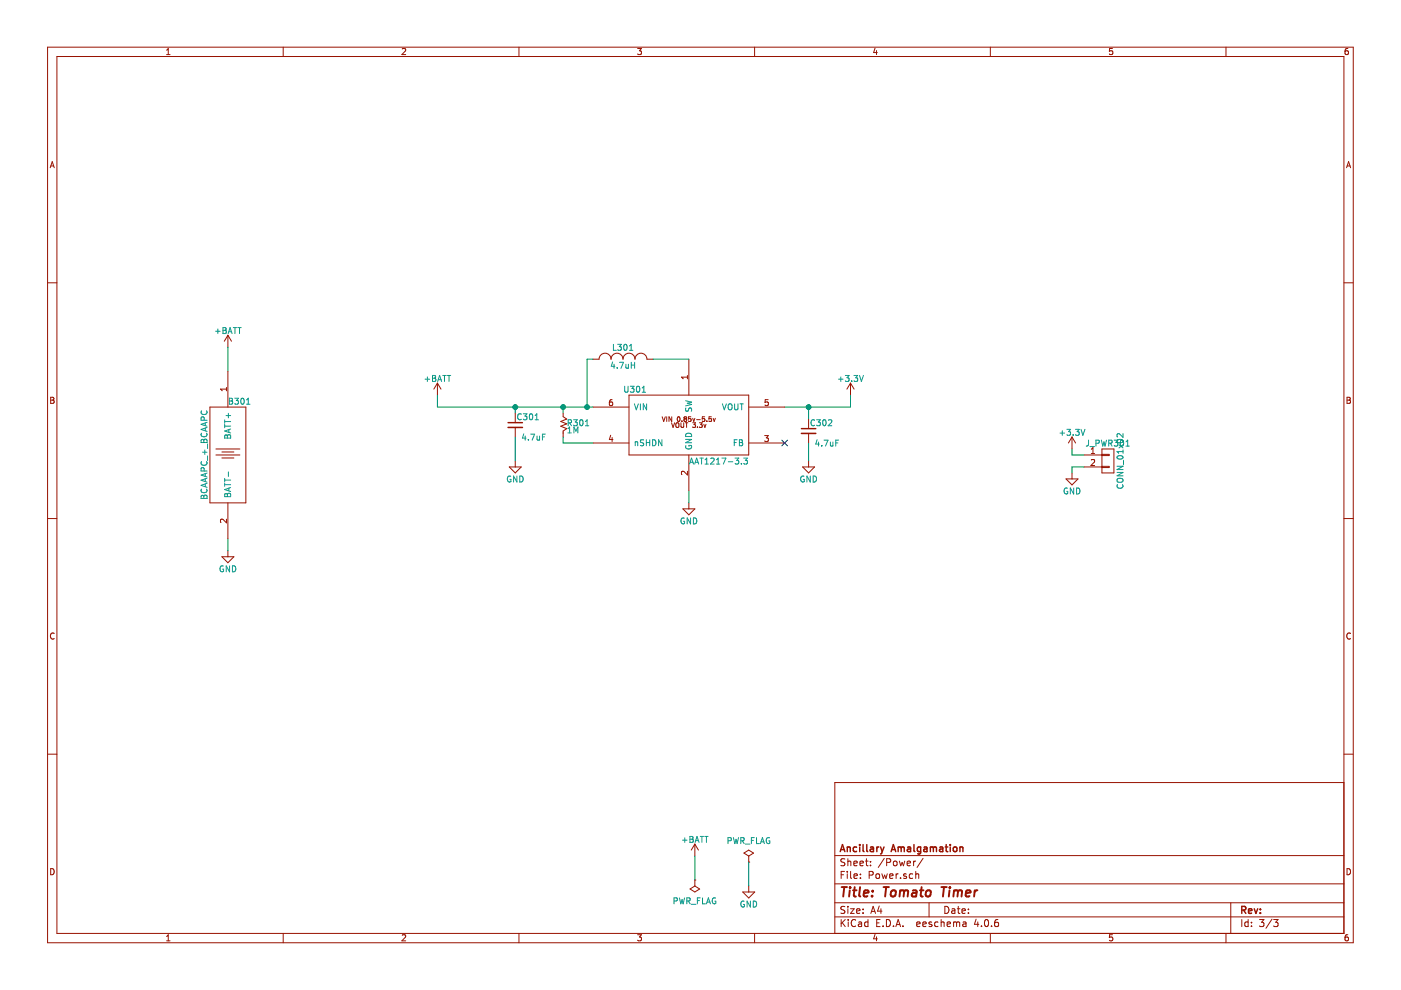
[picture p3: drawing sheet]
EESchema Schematic File Version 2
LIBS:power
LIBS:device
LIBS:transistors
LIBS:conn
LIBS:linear
LIBS:regul
LIBS:74xx
LIBS:cmos4000
LIBS:adc-dac
LIBS:memory
LIBS:xilinx
LIBS:microcontrollers
LIBS:dsp
LIBS:microchip
LIBS:analog_switches
LIBS:motorola
LIBS:texas
LIBS:intel
LIBS:audio
LIBS:interface
LIBS:digital-audio
LIBS:philips
LIBS:display
LIBS:cypress
LIBS:siliconi
LIBS:opto
LIBS:atmel
LIBS:contrib
LIBS:valves
LIBS:Borgel Custom
LIBS:sympetrum-v2 FF1.1-cache
EELAYER 25 0
EELAYER END
$Descr A4 11693 8268
encoding utf-8
Sheet 3 3
Title "Tomato Timer"
Date ""
Rev ""
Comp "Ancillary Amalgamation"
Comment1 ""
Comment2 ""
Comment3 ""
Comment4 ""
$EndDescr
$Comp
L C_Small C301
U 1 1
P 4300 3550
F 0 "C301" H 4310 3620 50  0000 L CNN
F 1 "4.7uF" H 4350 3450 50  0000 L CNN
F 2 "Capacitors_SMD:C_0805" H 4300 3550 50  0001 C CNN
F 3 "" H 4300 3550 50  0001 C CNN
F 4 "Samsung" H 0   0   50  0001 C CNN "MFR"
F 5 "CL21F475ZPFNNNE" H 0   0   50  0001 C CNN "MPN"
F 6 "DigiKey" H 0   0   50  0001 C CNN "SPR"
F 7 "1276-3022-1-ND" H 0   0   50  0001 C CNN "SPN"
F 8 "" H 0   0   50  0001 C CNN "SPURL"
	1    4300 3550
	1    0    0    -1  
$EndComp
$Comp
L C_Small C302
U 1 1
P 6750 3600
F 0 "C302" H 6760 3670 50  0000 L CNN
F 1 "4.7uF" H 6800 3500 50  0000 L CNN
F 2 "Capacitors_SMD:C_0805" H 6750 3600 50  0001 C CNN
F 3 "" H 6750 3600 50  0001 C CNN
F 4 "Samsung" H 0   100 50  0001 C CNN "MFR"
F 5 "CL21F475ZPFNNNE" H 0   100 50  0001 C CNN "MPN"
F 6 "DigiKey" H 0   100 50  0001 C CNN "SPR"
F 7 "1276-3022-1-ND" H 0   100 50  0001 C CNN "SPN"
F 8 "" H 0   100 50  0001 C CNN "SPURL"
	1    6750 3600
	1    0    0    -1  
$EndComp
$Comp
L INDUCTOR_SMALL L301
U 1 1
P 5200 3000
F 0 "L301" H 5200 3100 50  0000 C CNN
F 1 "4.7uH" H 5200 2950 50  0000 C CNN
F 2 "Inductors:Inductor_1212" H 5200 3000 50  0001 C CNN
F 3 "" H 5200 3000 50  0001 C CNN
F 4 "Murata Electronics North America" H 0   0   50  0001 C CNN "MFR"
F 5 "LQH3NPN4R7NJ0L" H 0   0   50  0001 C CNN "MPN"
F 6 "DigiKey" H 0   0   50  0001 C CNN "SPR"
F 7 "490-5346-1-ND" H 0   0   50  0001 C CNN "SPN"
F 8 "" H 0   0   50  0001 C CNN "SPURL"
	1    5200 3000
	1    0    0    -1  
$EndComp
$Comp
L GND #PWR304
U 1 1
P 4300 3850
F 0 "#PWR304" H 4300 3600 50  0001 C CNN
F 1 "GND" H 4300 3700 50  0000 C CNN
F 2 "" H 4300 3850 50  0000 C CNN
F 3 "" H 4300 3850 50  0000 C CNN
	1    4300 3850
	1    0    0    -1  
$EndComp
$Comp
L GND #PWR308
U 1 1
P 6750 3850
F 0 "#PWR308" H 6750 3600 50  0001 C CNN
F 1 "GND" H 6750 3700 50  0000 C CNN
F 2 "" H 6750 3850 50  0000 C CNN
F 3 "" H 6750 3850 50  0000 C CNN
	1    6750 3850
	1    0    0    -1  
$EndComp
$Comp
L GND #PWR305
U 1 1
P 5750 4200
F 0 "#PWR305" H 5750 3950 50  0001 C CNN
F 1 "GND" H 5750 4050 50  0000 C CNN
F 2 "" H 5750 4200 50  0000 C CNN
F 3 "" H 5750 4200 50  0000 C CNN
	1    5750 4200
	1    0    0    -1  
$EndComp
$Comp
L +3.3V #PWR309
U 1 1
P 7100 3300
F 0 "#PWR309" H 7100 3150 50  0001 C CNN
F 1 "+3.3V" H 7100 3440 50  0000 C CNN
F 2 "" H 7100 3300 50  0000 C CNN
F 3 "" H 7100 3300 50  0000 C CNN
	1    7100 3300
	1    0    0    -1  
$EndComp
$Comp
L AAT1217-3.3 U301
U 1 1
P 5750 3550
F 0 "U301" H 5300 3850 50  0000 C CNN
F 1 "AAT1217-3.3" H 6000 3250 50  0000 C CNN
F 2 "Borgel Custom:SOT-23-6" H 5750 3550 50  0001 C CNN
F 3 "DOCUMENTATION" H 5750 3550 50  0001 C CNN
F 4 "863-1496-1-ND" H 5750 3550 50  0001 C CNN "DigiKey"
F 5 "Skyworks Solutions Inc." H 0   0   50  0001 C CNN "MFR"
F 6 "AAT1217ICA-3.3-T1" H 0   0   50  0001 C CNN "MPN"
F 7 "DigiKey" H 0   0   50  0001 C CNN "SPR"
F 8 "863-1496-1-ND" H 0   0   50  0001 C CNN "SPN"
	1    5750 3550
	1    0    0    -1  
$EndComp
$Comp
L PWR_FLAG #FLG302
U 1 1
P 6250 7200
F 0 "#FLG302" H 6250 7295 50  0001 C CNN
F 1 "PWR_FLAG" H 6250 7380 50  0000 C CNN
F 2 "" H 6250 7200 50  0000 C CNN
F 3 "" H 6250 7200 50  0000 C CNN
	1    6250 7200
	1    0    0    -1  
$EndComp
$Comp
L GND #PWR307
U 1 1
P 6250 7400
F 0 "#PWR307" H 6250 7150 50  0001 C CNN
F 1 "GND" H 6250 7250 50  0000 C CNN
F 2 "" H 6250 7400 50  0000 C CNN
F 3 "" H 6250 7400 50  0000 C CNN
	1    6250 7400
	1    0    0    -1  
$EndComp
$Comp
L R_Squig_Small R301
U 1 1
P 4700 3550
F 0 "R301" H 4730 3570 50  0000 L CNN
F 1 "1M" H 4730 3510 50  0000 L CNN
F 2 "Resistors_SMD:R_0805" H 4700 3550 50  0001 C CNN
F 3 "" H 4700 3550 50  0001 C CNN
F 4 "Yageo" H 0   0   50  0001 C CNN "MFR"
F 5 "RC0805FR-071ML" H 0   0   50  0001 C CNN "MPN"
F 6 "DigiKey" H 0   0   50  0001 C CNN "SPR"
F 7 "311-1.00MCRCT-ND" H 0   0   50  0001 C CNN "SPN"
F 8 "" H 0   0   50  0001 C CNN "SPURL"
	1    4700 3550
	1    0    0    -1  
$EndComp
$Comp
L GND #PWR302
U 1 1
P 1900 4600
F 0 "#PWR302" H 1900 4350 50  0001 C CNN
F 1 "GND" H 1900 4450 50  0000 C CNN
F 2 "" H 1900 4600 50  0000 C CNN
F 3 "" H 1900 4600 50  0000 C CNN
	1    1900 4600
	1    0    0    -1  
$EndComp
$Comp
L +BATT #PWR303
U 1 1
P 3650 3300
F 0 "#PWR303" H 3650 3150 50  0001 C CNN
F 1 "+BATT" H 3650 3440 50  0000 C CNN
F 2 "" H 3650 3300 50  0000 C CNN
F 3 "" H 3650 3300 50  0000 C CNN
	1    3650 3300
	1    0    0    -1  
$EndComp
$Comp
L +BATT #PWR301
U 1 1
P 1900 2900
F 0 "#PWR301" H 1900 2750 50  0001 C CNN
F 1 "+BATT" H 1900 3040 50  0000 C CNN
F 2 "" H 1900 2900 50  0000 C CNN
F 3 "" H 1900 2900 50  0000 C CNN
	1    1900 2900
	1    0    0    -1  
$EndComp
$Comp
L PWR_FLAG #FLG301
U 1 1
P 5800 7350
F 0 "#FLG301" H 5800 7445 50  0001 C CNN
F 1 "PWR_FLAG" H 5800 7530 50  0000 C CNN
F 2 "" H 5800 7350 50  0000 C CNN
F 3 "" H 5800 7350 50  0000 C CNN
	1    5800 7350
	-1   0    0    1   
$EndComp
$Comp
L +BATT #PWR306
U 1 1
P 5800 7150
F 0 "#PWR306" H 5800 7000 50  0001 C CNN
F 1 "+BATT" H 5800 7290 50  0000 C CNN
F 2 "" H 5800 7150 50  0000 C CNN
F 3 "" H 5800 7150 50  0000 C CNN
	1    5800 7150
	1    0    0    -1  
$EndComp
$Comp
L GND #PWR311
U 1 1
P 8950 3950
F 0 "#PWR311" H 8950 3700 50  0001 C CNN
F 1 "GND" H 8950 3800 50  0000 C CNN
F 2 "" H 8950 3950 50  0000 C CNN
F 3 "" H 8950 3950 50  0000 C CNN
	1    8950 3950
	1    0    0    -1  
$EndComp
$Comp
L +3.3V #PWR310
U 1 1
P 8950 3750
F 0 "#PWR310" H 8950 3600 50  0001 C CNN
F 1 "+3.3V" H 8950 3890 50  0000 C CNN
F 2 "" H 8950 3750 50  0000 C CNN
F 3 "" H 8950 3750 50  0000 C CNN
	1    8950 3750
	1    0    0    -1  
$EndComp
$Comp
L CONN_01X02 J_PWR301
U 1 1
P 9250 3850
F 0 "J_PWR301" H 9250 4000 50  0000 C CNN
F 1 "CONN_01x02" V 9350 3850 50  0000 C CNN
F 2 "Pin_Headers:Pin_Header_Straight_1x02" H 9250 3850 50  0001 C CNN
F 3 "" H 9250 3850 50  0001 C CNN
F 4 "" H 0   0   50  0001 C CNN "MFR"
F 5 "" H 0   0   50  0001 C CNN "MPN"
F 6 "" H 0   0   50  0001 C CNN "SPR"
F 7 "" H 0   0   50  0001 C CNN "SPN"
F 8 "" H 0   0   50  0001 C CNN "SPURL"
	1    9250 3850
	1    0    0    -1  
$EndComp
Wire Wire Line
	5750 4100 5750 4200
Wire Wire Line
	4700 3700 4700 3650
Wire Wire Line
	4300 3650 4300 3850
Wire Wire Line
	4700 3400 4700 3450
Wire Wire Line
	4300 3400 4300 3450
Wire Wire Line
	4950 3700 4700 3700
Wire Wire Line
	4900 3400 4900 3000
Wire Wire Line
	4900 3000 4950 3000
Wire Wire Line
	5750 3000 5450 3000
Wire Wire Line
	6550 3400 7100 3400
Wire Wire Line
	3650 3400 4950 3400
Wire Wire Line
	7100 3400 7100 3300
Wire Wire Line
	3650 3300 3650 3400
Wire Wire Line
	6250 7200 6250 7400
Wire Wire Line
	1900 2900 1900 3100
Wire Wire Line
	1900 4500 1900 4600
Wire Wire Line
	5800 7150 5800 7350
Wire Wire Line
	9050 3900 8950 3900
Wire Wire Line
	8950 3900 8950 3950
Wire Wire Line
	8950 3750 8950 3800
Wire Wire Line
	8950 3800 9050 3800
Wire Wire Line
	6750 3500 6750 3400
Wire Wire Line
	6750 3700 6750 3850
Connection ~ 4300 3400
Connection ~ 4700 3400
Connection ~ 4900 3400
Connection ~ 6750 3400
NoConn ~ 6550 3700
$Comp
L BCAAAPC_+_BCAAPC B301
U 1 1
P 1900 3750
F 0 "B301" H 1900 4150 50  0000 L CNN
F 1 "BCAAAPC_+_BCAAPC" V 1700 3700 50  0000 C CNN
F 2 "Borgel Custom:BCAAAPC+BCAAPC-ChinaFixed" H 1400 3225 50  0001 C CNN
F 3 "DOCUMENTATION" H 1550 3275 50  0001 C CNN
F 4 "BCAAAPC-ND" H 1500 3150 50  0001 C CNN "DigiKey"
	1    1900 3750
	1    0    0    -1  
$EndComp
$EndSCHEMATC
